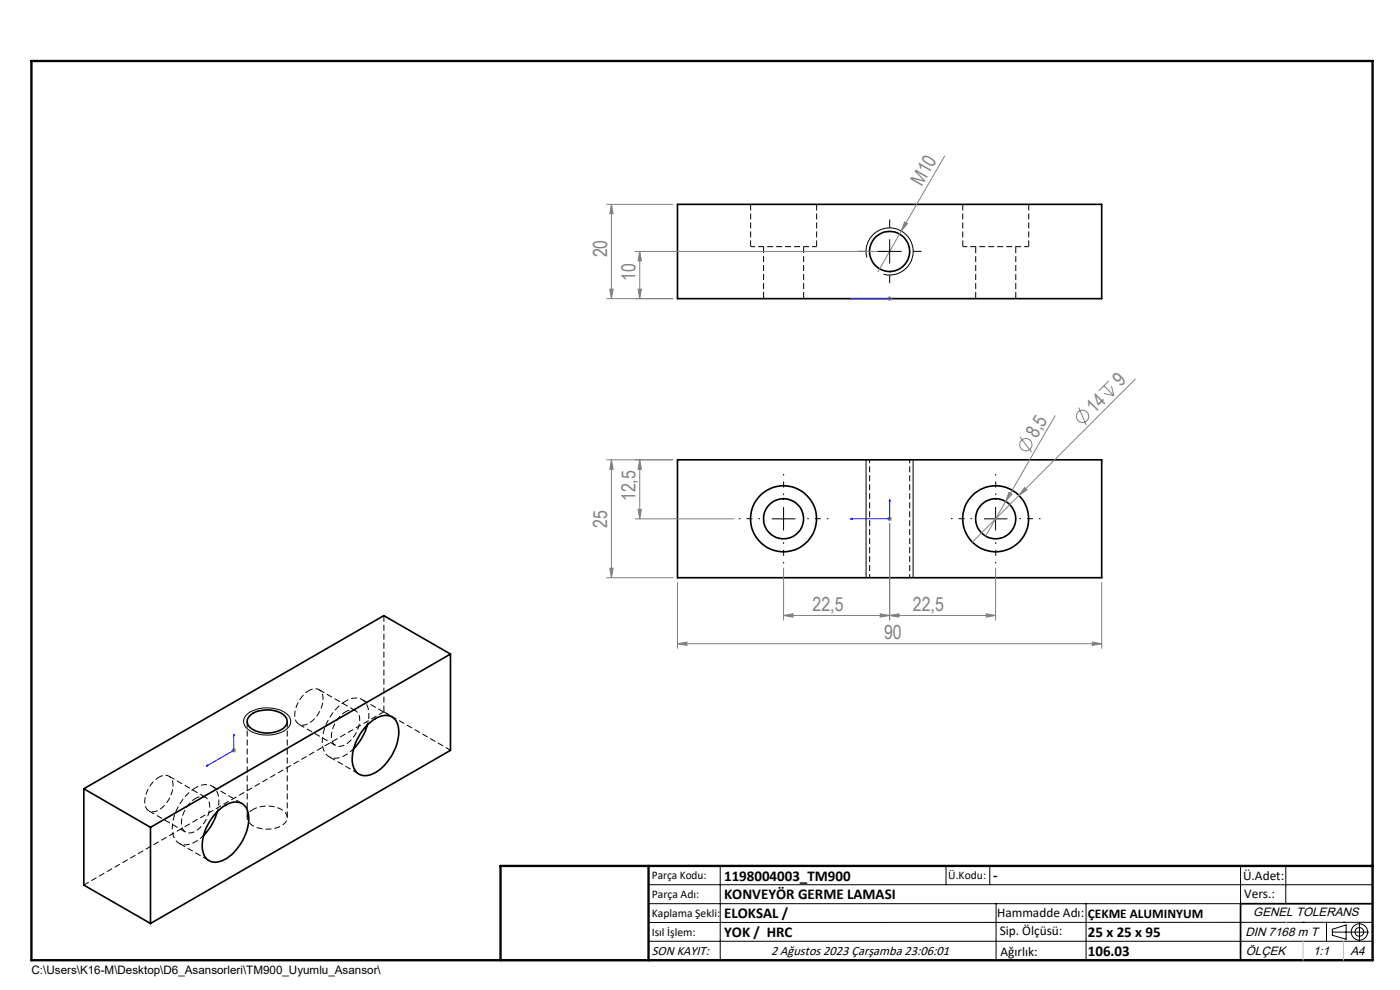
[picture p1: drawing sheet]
<svg xmlns="http://www.w3.org/2000/svg" width="297mm" height="210mm" viewBox="0 0 297 210" stroke-linecap="round" stroke-linejoin="round" font-family="sans-serif">
<path d="M184.5 97.5v25M193 122.5v-25" fill="none" stroke="#000" stroke-width=".21" stroke-dasharray="1.3 .6" stroke-dashoffset=".5" stroke-linecap="butt"/>
<g fill="none" stroke="#000" stroke-width=".35">
<path d="M143.7 43.3h90v20.1h-90zM143.7 97.5h90v25h-90zM95.6 138.7l-14.2-8.1-63.6 36.7M95.6 138.7l-63.7 36.8M95.6 138.7v20.5l-63.7 36.7M53 151.8a6.1 6.1 0 0 1 7.5 .1 1.73 1.73 0 0 1-.8 2.9 6.1 6.1 0 0 1-6.8-.6 1.59 1.59 0 0 1 .1-2.4zM77.8 153.9a5.3 5.3 0 0 1 5-2 3.4 3.4 0 0 1 1.8 3.8 10.7 10.7 0 0 1-5.6 8.5 2.78 2.78 0 0 1-4.2-2.3 10.3 10.3 0 0 1 3-8zM77.9 153.8a11.9 11.9 0 0 1-2.9 5M17.8 167.3l14.1 8.2M17.8 167.3v20.4l14.1 8.2M31.9 175.5v20.4M46 172.3a5.7 5.7 0 0 1 4.6-2.1 2.99 2.99 0 0 1 2.2 3.3 10.7 10.7 0 0 1-5.7 9.1 2.87 2.87 0 0 1-4.2-2.8 10.6 10.6 0 0 1 3.1-7.5z"/>
<path d="M46.1 172.1a11.5 11.5 0 0 1-2.9 5.1M291.2 191.7h-28v12M106.2 203.7h185"/>
<circle cx="188.7" cy="53.4" r="4.2"/>
<circle cx="166.2" cy="110" r="7"/>
<circle cx="166.2" cy="110" r="4.3"/>
<circle cx="211.2" cy="110" r="4.3"/>
<circle cx="211.2" cy="110" r="7"/>
</g>
<path d="M159.2 52.3h14M204.2 52.3h14" fill="none" stroke="#000" stroke-width=".21" stroke-dasharray="1.3 .6" stroke-dashoffset=".3" stroke-linecap="butt"/>
<path d="M159.2 43.3v9M162 52.3v11M173.2 52.3v-9M204.2 43.3v9M207 52.3v11M218.2 52.3v-9M170.5 63.3v-11M215.5 63.3v-11" fill="none" stroke="#000" stroke-width=".21" stroke-dasharray="1.3 .6" stroke-dashoffset="-.1" stroke-linecap="butt"/>
<path d="M73.3 148.7a10.6 10.6 0 0 0-4.9 9.5 2.87 2.87 0 0 0 4.7 2.1l1.9-1.5M41.5 167.1a10.6 10.6 0 0 0-4.9 9.5 2.87 2.87 0 0 0 4.6 2.1l2-1.5" fill="none" stroke="#000" stroke-width=".21" stroke-dasharray="1.3 .6" stroke-dashoffset=".2" stroke-linecap="butt"/>
<path d="M77.9 153.8a5.1 5.1 0 0 0-.8-5.2 3.3 3.3 0 0 0-3.8 .1M46.1 172.1a5.1 5.1 0 0 0-.8-5.2 3.3 3.3 0 0 0-3.8 .2" fill="none" stroke="#000" stroke-width=".21" stroke-dasharray="1.3 .6" stroke-dashoffset=".6" stroke-linecap="butt"/>
<path d="M95.6 159.1l-14.2-8.1M17.8 187.7l63.6-36.7" fill="none" stroke="#000" stroke-width=".21" stroke-dasharray="1.3 .6" stroke-dashoffset=".1" stroke-linecap="butt"/>
<path d="M65.5 146.5a6.2 6.2 0 0 0-2.8 6.2 1.77 1.77 0 0 0 2.8 .7 6.2 6.2 0 0 0 2.9-6.2 1.77 1.77 0 0 0-2.9-.7M73.3 151a6.2 6.2 0 0 0-2.8 6.2 1.77 1.77 0 0 0 2.8 .7 6.2 6.2 0 0 0 2.9-6.2 1.77 1.77 0 0 0-2.9-.7M33.7 164.9a6.2 6.2 0 0 0-2.8 6.2 1.77 1.77 0 0 0 2.8 .7 6.2 6.2 0 0 0 2.9-6.2 1.77 1.77 0 0 0-2.9-.7M41.5 169.3a6.2 6.2 0 0 0-2.9 6.2 1.77 1.77 0 0 0 2.9 .8 6.2 6.2 0 0 0 2.8-6.2 1.77 1.77 0 0 0-2.8-.8M53.7 171.7a1.87 1.87 0 0 0-1.3 1.9 1.87 1.87 0 0 0 1.5 1.7 6.1 6.1 0 0 0 6.7-.9 1.84 1.84 0 0 0-1.1-2.8 6.7 6.7 0 0 0-5.8 .1" fill="none" stroke="#000" stroke-width=".21" stroke-dasharray="1.3 .6" stroke-dashoffset=".4" stroke-linecap="butt"/>
<path d="M52.4 153v20.4M63.4 153.6l7.8 4.5M75.4 150.8l-7.7-4.5M81.4 151v-20.4M31.6 172l7.8 4.5M43.6 169.1l-7.8-4.5M60.9 173.4v-20.4" fill="none" stroke="#000" stroke-width=".21" stroke-dasharray="1.3 .6" stroke-linecap="butt"/>
<path d="M83.2 152.1l-6.4-3.7M38 178.9l6.4 3.7M51.4 170.4l-6.4-3.6M69.8 160.5l6.4 3.7" fill="none" stroke="#000" stroke-width=".21" stroke-dasharray="1.3 .6" stroke-dashoffset="-.2" stroke-linecap="butt"/>
<g fill="none" stroke="#808080" stroke-width=".21">
<path d="M200.4 33.1l-9.2 15.9M128.7 43.3h14M129.7 43.3v20.1M129.7 43.3l.4 2h-.7zM134.7 53.3h53M135.7 53.3v10.1M135.7 53.3l.4 2h-.7zM191.2 49l-5 8.7M191.9 47.1l.6 .3-1.3 1.6zM128.7 63.4h14M129.4 61.3h.7l-.4 2.1zM135.4 61.3h.7l-.4 2.1z"/>
<path d="M188.2 63.4h1M188.4 63l.7 .7M188.7 62.8v1M189.1 63l-.7 .7M128.7 97.5h14M129.7 97.5v25M129.7 97.5l.4 2h-.7zM135.7 97.5v12.6M135.7 97.5l.4 2h-.7zM216.4 92.7l2.5 3.2M223.8 88.2l-10.4 18.2M228.8 86.5l1.6 3.7"/>
<path d="M234.2 81.8l2.1 2.2M234.2 83.5l2.1 .5M235.2 80.8l-2.1 2.1M235.8 81.9l.5 2.1M240.8 80.4l-34.5 34.6M134.7 110.1h21M135.4 108h.7l-.4 2.1zM188.2 110.1h1M188.4 109.7l.7 .7M188.7 111v20.5M188.7 109.5v1.1M189.1 109.7l-.7 .7"/>
<path d="M213.4 106.4l-4.3 7.3M214 104.4l.7 .4-1.3 1.6zM217.3 103.4l.5 .5-1.6 1.2zM128.7 122.5h14M129.4 120.5h.7l-.4 2zM143.7 136.6l2-.4v.7zM143.7 123.5v14M143.7 136.6h90M166.2 130.6l2-.4v.7zM166.2 130.6h45M166.2 120.5v11M186.7 130.2l2 .4-2 .3z"/>
<path d="M188.7 130.6l2-.4v.7zM209.2 130.2l2 .4-2 .3zM211.2 120.5v11M231.7 136.2l2 .4-2 .3zM233.7 123.5v14M49.1 159.2h1M49.2 158.8l.8 .7M49.6 158.7v1M50 158.8l-.8 .7"/>
<circle cx="217.6" cy="94.3" r="1.3"/>
<circle cx="229.6" cy="88.3" r="1.31"/>
</g>
<g fill="none" stroke="#000" stroke-width=".21">
<path d="M183.9 54.6a5 5 0 0 1 4.4-6.2 5 5 0 0 1 5.4 5.4 5 5 0 0 1-6.3 4.4M186.2 53.3h5M188.7 50.8v5M183.7 97.5v25M193.7 97.5v25M163.7 110.1h5M166.2 107.6v4.9M208.7 110.1h5M211.2 107.6v4.9M52.4 151.6a7.3 7.3 0 0 1 8.6 0 2.05 2.05 0 0 1-.7 3.4 7.3 7.3 0 0 1-8.1-.6 1.88 1.88 0 0 1 .2-2.8zM137.6 187.7h153.6M137.6 191.7h153.6"/>
<path d="M137.6 199.7h153.6M152.8 183.7v20M200.7 183.7v4M210 183.7v4M211.3 191.7v12M230.4 191.7v12M263.2 183.7v20M272.8 183.7v8M276.4 195.6h.1M281.4 195.6v4.1M282.6 197.7h7.8M282.6 197.1l3-.9v3l-3-.8z"/>
<path d="M285 195.6h.1M288.4 195.8v3.8M291.2 195.6l-153.6 .1"/>
<circle cx="288.4" cy="197.7" r="1.74"/>
<circle cx="288.4" cy="197.7" r=".93"/>
</g>
<path d="M180.4 63.4h.4h-.4M180.4 63.4h8.3M188.6 63.4h.2zM188.7 63.4h.1M180.4 110.1l.4-.1v.2zM188.7 105.9l.1 .4h-.2zM188.7 105.9v4.2h-8.3M49.6 155.8l.1 .3-.2 .1zM49.6 155.8v3.4l-5.9 3.4M43.7 162.6l.3-.3v.2z" fill="none" stroke="#00f" stroke-width=".21"/>
<path d="M183.7 53.3h-1.7M188.7 48.3v-1.7M188.7 58.3v1.8M193.7 53.3h1.8" fill="none" stroke="#000" stroke-width=".21" stroke-dasharray="15.2 1.3 1.3 1.3" stroke-linecap="butt"/>
<path d="M161.2 110h-4.5M166.2 115v4.5M166.2 105v-4.5M171.2 110h4.5M206.2 110h-4.5M211.2 115v4.5M211.2 105v-4.5M216.2 110h4.5" fill="none" stroke="#000" stroke-width=".21" stroke-dasharray="15.2 1.3 1.3 1.3" stroke-dashoffset="14.9" stroke-linecap="butt"/>
<path d="M6.7 12.9h284.5v190.8h-284.5zM137.6 183.7v20M291.2 183.7h-185v20" fill="none" stroke="#000" stroke-width=".5"/>
<path d="M272.8 195.6h.1M276.4 199.7v4M285 199.7v4" fill="none" stroke="#c0c0c0" stroke-width=".21"/>
<g fill="#00f">
<path d="M188.7 105.9l.1 .4h-.2zM180.4 110.1l.4-.1v.2z"/>
<path d="M49.6 155.8l.1 .3-.2 .1zM43.7 162.6l.3-.3v.2z"/>
<path d="M188.6 63.4h.2zM180.4 63.4h.4z"/>
</g>
<g fill="#808080">
<path d="M217.3 103.4l.5 .5-1.6 1.2z"/>
<path d="M191.9 47.1l.6 .3-1.3 1.6z"/>
<path d="M214 104.4l.7 .4-1.3 1.6z"/>
<path d="M188.7 130.6l2-.4v.7zM209.2 130.2l2 .4-2 .3z"/>
<path d="M186.7 130.2l2 .4-2 .3zM166.2 130.6l2-.4v.7z"/>
<path d="M135.4 108h.7l-.4 2.1zM135.7 97.5l.4 2h-.7z"/>
<path d="M135.7 53.3l.4 2h-.7zM135.4 61.3h.7l-.4 2.1zM129.7 43.3l.4 2h-.7zM129.4 61.3h.7l-.4 2.1z"/>
<path d="M129.7 97.5l.4 2h-.7zM129.4 120.5h.7l-.4 2z"/>
<path d="M143.7 136.6l2-.4v.7zM231.7 136.2l2 .4-2 .3z"/>
</g>
<g font-size="4.1" fill="#808080">
<text x="195.6" y="39.7" transform="rotate(-60 195.6 39.7)">M10</text>
<text x="128.8" y="54.6" transform="rotate(-90 128.8 54.6)">20</text>
<text x="134.8" y="59.6" transform="rotate(-90 134.8 59.6)">10</text>
<text x="237.8" y="82.2" transform="rotate(-45 237.8 82.2)">9</text>
<text x="232.2" y="87.8" transform="rotate(-45 232.2 87.8)">14</text>
<text x="219.9" y="93.2" transform="rotate(-60 219.9 93.2)">8,5</text>
<text x="134.8" y="106.3" transform="rotate(-90 134.8 106.3)">12,5</text>
<text x="128.8" y="112" transform="rotate(-90 128.8 112)">25</text>
<text x="172.4" y="129.6">22,5</text>
<text x="193.7" y="129.6">22,5</text>
<text x="187.5" y="135.6">90</text>
</g>
<g font-size="3.2">
<text x="153.6" y="186.8">1198004003_TM900</text>
<text x="153.6" y="190.8">KONVEYÖR GERME LAMASI</text>
<text x="210.7" y="186.6">-</text>
<text x="153.6" y="194.8">ELOKSAL /</text>
<text x="153.6" y="198.8">YOK / HRC</text>
<text x="230.8" y="198.7">25 x 25 x 95</text>
<text x="230.8" y="202.8">106.03</text>
</g>
<g font-size="2.8">
<text x="263.7" y="186.7">Ü.Adet:</text>
<text x="263.9" y="190.5">Vers.:</text>
<text x="211.5" y="194.5">Hammadde Adı:</text>
<text x="230.8" y="194.7">ÇEKME ALUMINYUM</text>
<text x="138.3" y="202.6">SON KAYIT:</text>
<text x="163.6" y="202.6">2 Ağustos 2023 Çarşamba 23:06:01</text>
<text x="212.1" y="198.4">Sip. Ölçüsü:</text>
<text x="212.2" y="202.7">Ağırlık:</text>
</g>
<g font-size="2.6">
<text x="265.9" y="194.4">GENEL TOLERANS</text>
<text x="264.2" y="198.5">DIN 7168 m T</text>
<text x="264.3" y="202.6">ÖLÇEK</text>
<text x="278.5" y="202.6">1:1</text>
<text x="286.5" y="202.6">A4</text>
</g>
<g font-size="2.5">
<text x="138.3" y="186.4">Parça Kodu:</text>
<text x="138.3" y="190.5">Parça Adı:</text>
<text x="201.2" y="186.5">Ü.Kodu:</text>
<text x="138.3" y="194.5">Kaplama Şekli:</text>
<text x="138.3" y="198.6">Isıl İşlem:</text>
<text x="6.7" y="206.7">C:\Users\K16-M\Desktop\D6_Asansorleri\TM900_Uyumlu_Asansor\</text>
</g>
</svg>
